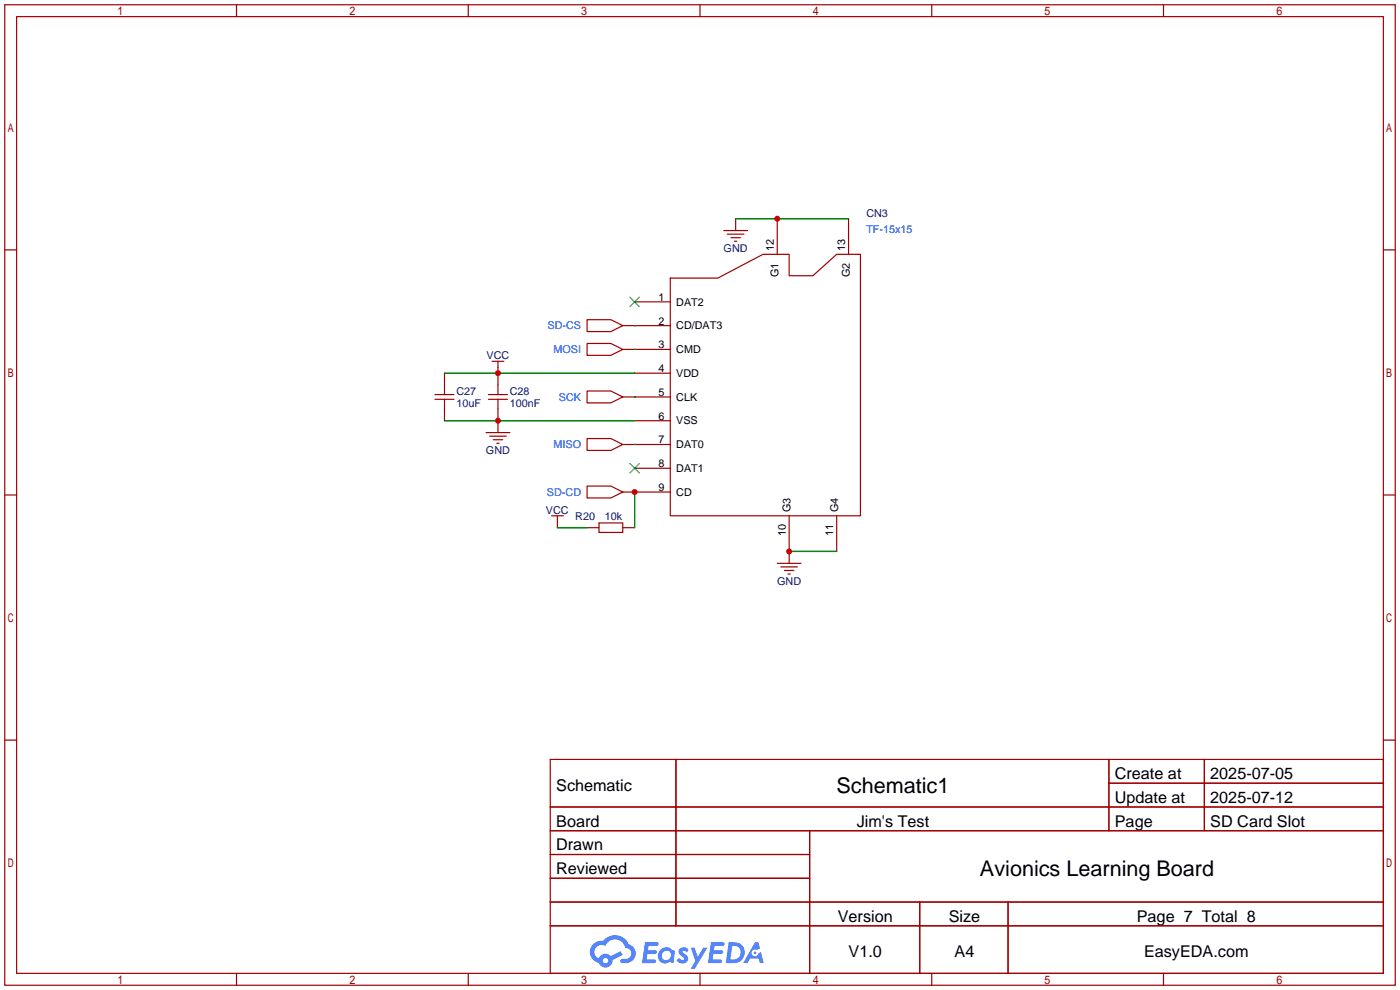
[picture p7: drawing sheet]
<svg xmlns="http://www.w3.org/2000/svg" width="299mm" height="212mm" viewBox="0 0 299 212" stroke-linecap="round" stroke-linejoin="round" font-family="sans-serif">
<g fill="none" stroke="#a10000" stroke-width=".25">
<path d="M1 1h297.2v209.6h-297.2zM3.6 3.6h292.1v204.4h-292.1zM50.5 1v2.6M100.1 1v2.6M149.6 1v2.6M199.1 1v2.6M248.7 1v2.6M1 53.4h2.6M295.7 53.4h2.5M1 105.8h2.6M295.7 105.8h2.5M1 158.2h2.6"/>
<path d="M295.7 158.2h2.5M117.6 162.3h178.1v45.7h-178.1zM117.6 172.5h178.1M117.6 177.5h178.1M144.5 162.3v35.6M173 177.5v30.5M237 162.3v15.2M237 167.4h58.7M257.4 162.3v15.2M117.6 182.6h55.4M117.6 192.8h178.1M117.6 187.7h55.4"/>
<path d="M117.6 197.9h178.1M196.6 192.8v15.2M215.4 192.8v15.2M50.5 208v2.6M100.1 208v2.6M149.6 208v2.6M199.1 208v2.6M248.7 208v2.6"/>
</g>
<g fill="#5487ff">
<path d="M145.3 202.7a1.3 1.3 0 0 1 1.9 .3l-.4 .6a.54 .54 0 0 0-.9-.2l.1 .2a1.34 1.34 0 0 1 .9 1.8 1.47 1.47 0 0 1-2.3-.1l.5-.6 .8 .5a.31 .31 0 0 0 .4-.3 .31 .31 0 0 0-.3-.4 1.12 1.12 0 0 1-.7-1.8z"/>
<path d="M147.6 202.5h.9l.6 2 1.2-2h.9l-2.7 4.6h-.9l1-1.7z"/>
<path d="M137.8 201.4h1.7a1.31 1.31 0 0 1 1.2 .2 .4 .4 0 0 1-.3 .5l-1.8 .1-.1 .9h1.6a.4 .4 0 0 1 .4 .4 .4 .4 0 0 1-.5 .4h-1.6l-.2 1.2h1.4a.46 .46 0 0 1 .5 0 .46 .46 0 0 1 .1 .5l-.4 .2h-2.6z"/>
<path d="M151.9 201.4h1.7a1.32 1.32 0 0 1 1.2 .2 .39 .39 0 0 1-.3 .5l-1.8 .1-.1 .9h1.6a.4 .4 0 0 1 .4 .4 .4 .4 0 0 1-.4 .4h-1.7l-.2 1.2h1.4a.46 .46 0 0 1 .5 0 .46 .46 0 0 1 .1 .5l-.4 .2h-2.6z"/>
<path d="M161.3 201.4h.8l.3 1.3-.6 .4a.75 .75 0 0 0-1.1 .3 .75 .75 0 0 0 .5 1 .75 .75 0 0 0 .9-.7l.5-.2 .6 2.3h-.8l-.3-.9h-1.8l-.5 .9h-1z"/>
<path d="M155.7 201.4l-.6 4.4h1.5a2.27 2.27 0 0 0 2.6-2.2 2.27 2.27 0 0 0-2.7-2.2zM156.5 202.1a1.5 1.5 0 0 1 1.8 1.6 1.5 1.5 0 0 1-1.9 1.4h-.3z"/>
<path d="M141.2 203a1.6 1.6 0 0 0-.3 2.3 1.6 1.6 0 0 0 2.3 .2l.7 .3 .3-2.4-.1-.3-.5-.1a1.58 1.58 0 0 0-2.4 0zM141.8 203.5a.98 .98 0 0 1 1.6 .4 .98 .98 0 0 1-1.1 1.3 .94 .94 0 0 1-.9-.7 .94 .94 0 0 1 .4-1z"/>
<path d="M126.8 201.8a2.37 2.37 0 0 0 1.1 4 1.54 1.54 0 0 0 1.8 1 1.54 1.54 0 0 0 1.2-1.6l2.2-1.1-.5-.8-2 1a1.57 1.57 0 0 0-2.7 .5 1.5 1.5 0 0 1-.7-2.1 1.5 1.5 0 0 1 2.2-.5 2.23 2.23 0 0 1 2.3-1.4 2.23 2.23 0 0 1 2 1.8 1.16 1.16 0 0 1 1.2 1.1 1.16 1.16 0 0 1-1.1 1.2h-.7a.47 .47 0 0 0-.5 .4 .47 .47 0 0 0 .4 .5 2.17 2.17 0 0 0 2.5-.9 2.17 2.17 0 0 0-.3-2.7l-.8-.4a3.2 3.2 0 0 0-5.5-.7l-1.1 .1zM128.8 205.3a.6 .6 0 0 1 1.2 0 .6 .6 0 0 1-1.2 0z"/>
<circle cx="161.4" cy="203.6" r=".28"/>
</g>
<g fill="none" stroke="#a10000" stroke-width=".25">
<path d="M143.3 59.4h10.1l9.7-5h5.6v4.5h5l5.1-4.5h5.1v55.8h-40.6zM154.7 49.3h5.1M155.4 50h3.6M156.2 50.8h2M157 51.6h.5M157.2 46.7v2.6M166.1 46.7v7.7M181.4 46.7v7.7M95 79.8v4.5M105.2 77.2h2.5M106.4 77.2v7.1M125.5 68.3h5.1l2.5 1.3-2.5 1.3h-5.1z"/>
<path d="M125.5 73.4h5.1l2.5 1.3-2.5 1.2h-5.1zM133.1 69.6h10.2M133.1 74.7h10.2M135.6 64.5h7.7M135.6 79.8h7.7M93 84.3h4M93 85.3h4M95 85.3v4.6M103.9 92.5h5.1M104.4 84.3h4.1M104.4 85.3h4.1M104.6 93.2h3.6"/>
<path d="M105.4 94h2M106.2 94.7h.5M106.4 85.3v7.2M125.5 83.6h5.1l2.5 1.2-2.5 1.3h-5.1zM125.5 93.7h5.1l2.5 1.3-2.5 1.3h-5.1zM133.1 84.8h10.2M133.1 95h10.2M135.6 89.9h7.7M117.9 110.2h2.5M119.1 110.2v2.6M125.5 103.9h5.1l2.5 1.3-2.5 1.2h-5.1zM125.5 112.8h2.5"/>
<path d="M128 111.8h5.1v2h-5.1zM133.1 105.2h10.2M133.1 112.8h2.5M135.6 100.1h7.7M168.7 110.2v10.2M178.8 110.2v7.7M166.1 120.4h5.1M166.9 121.2h3.5M167.6 121.9h2.1M168.4 122.7h.5"/>
</g>
<path d="M134.6 63.5l2.1 2M136.7 63.5l-2.1 2M134.6 99.1l2.1 2M136.7 99.1l-2.1 2" fill="none" stroke="#3c3" stroke-width=".25"/>
<path d="M157.2 46.7h24.2M95 79.8h40.6M135.6 69.6h.1M135.6 74.7h.1M95 89.9h40.6M135.6 84.8h.1M135.6 95h.1M119.1 112.8h6.4M135.6 105.2v7.6M168.7 117.9h10.1" fill="none" stroke="#008700" stroke-width=".25"/>
<g fill="#c00">
<circle cx="168.7" cy="117.9" r=".63"/>
<circle cx="166.1" cy="46.7" r=".63"/>
<circle cx="135.6" cy="105.2" r=".63"/>
<circle cx="106.4" cy="79.8" r=".63"/>
<circle cx="106.4" cy="89.9" r=".63"/>
</g>
<g font-size="4.6">
<text x="178.8" y="169.4">Schematic1</text>
<text x="209.4" y="187.2">Avionics Learning Board</text>
</g>
<g font-size="3.5">
<text x="238.3" y="166.5">Create at</text>
<text x="258.7" y="166.5">2025-07-05</text>
<text x="118.9" y="169.1">Schematic</text>
<text x="238.3" y="171.6">Update at</text>
<text x="258.7" y="171.6">2025-07-12</text>
<text x="118.9" y="176.7">Board</text>
<text x="183.1" y="176.7">Jim's Test</text>
<text x="238.3" y="176.7">Page</text>
<text x="258.7" y="176.7">SD Card Slot</text>
<text x="118.9" y="181.8">Drawn</text>
<text x="118.9" y="186.8">Reviewed</text>
<text x="179.1" y="197">Version</text>
<text x="202.8" y="197">Size</text>
<text x="243" y="197">Page 7 Total 8</text>
<text x="181.4" y="204.6">V1.0</text>
<text x="204" y="204.6">A4</text>
<text x="244.5" y="204.6">EasyEDA.com</text>
</g>
<g font-size="2.3" fill="#000080">
<text x="185.2" y="46.3">CN3</text>
<text x="154.7" y="53.9">GND</text>
<text x="104" y="76.8">VCC</text>
<text x="97.5" y="84.4">C27</text>
<text x="97.5" y="86.9">10uF</text>
<text x="109" y="84.4">C28</text>
<text x="109" y="86.9">100nF</text>
<text x="103.9" y="97.1">GND</text>
<text x="116.7" y="109.8">VCC</text>
<text x="122.9" y="111">R20</text>
<text x="129.3" y="111">10k</text>
<text x="166.1" y="125">GND</text>
</g>
<g font-size="2.3">
<text x="165.4" y="53.6" transform="rotate(-90 165.4 53.6)">12</text>
<text x="180.6" y="53.6" transform="rotate(-90 180.6 53.6)">13</text>
<text x="166.4" y="59.2" transform="rotate(-90 166.4 59.2)">G1</text>
<text x="181.7" y="59.2" transform="rotate(-90 181.7 59.2)">G2</text>
<text x="140.7" y="64.3">1</text>
<text x="144.5" y="65.3">DAT2</text>
<text x="140.7" y="69.4">2</text>
<text x="144.5" y="70.4">CD/DAT3</text>
<text x="140.7" y="74.4">3</text>
<text x="144.5" y="75.5">CMD</text>
<text x="140.7" y="79.5">4</text>
<text x="144.5" y="80.5">VDD</text>
<text x="140.7" y="84.6">5</text>
<text x="140.7" y="89.7">6</text>
<text x="144.5" y="85.6">CLK</text>
<text x="140.7" y="94.8">7</text>
<text x="144.5" y="90.7">VSS</text>
<text x="144.5" y="95.8">DAT0</text>
<text x="140.7" y="99.8">8</text>
<text x="144.5" y="100.9">DAT1</text>
<text x="140.7" y="104.9">9</text>
<text x="144.5" y="105.9">CD</text>
<text x="169" y="109.5" transform="rotate(-90 169 109.5)">G3</text>
<text x="179.1" y="109.5" transform="rotate(-90 179.1 109.5)">G4</text>
<text x="167.9" y="114.6" transform="rotate(-90 167.9 114.6)">10</text>
<text x="178.1" y="114.6" transform="rotate(-90 178.1 114.6)">11</text>
</g>
<g font-size="2.3" fill="#00f">
<text x="185.2" y="49.8">TF-15x15</text>
<text x="117" y="70.4">SD-CS</text>
<text x="118.3" y="75.5">MOSI</text>
<text x="119.5" y="85.6">SCK</text>
<text x="118.3" y="95.8">MISO</text>
<text x="116.9" y="106">SD-CD</text>
</g>
</svg>
